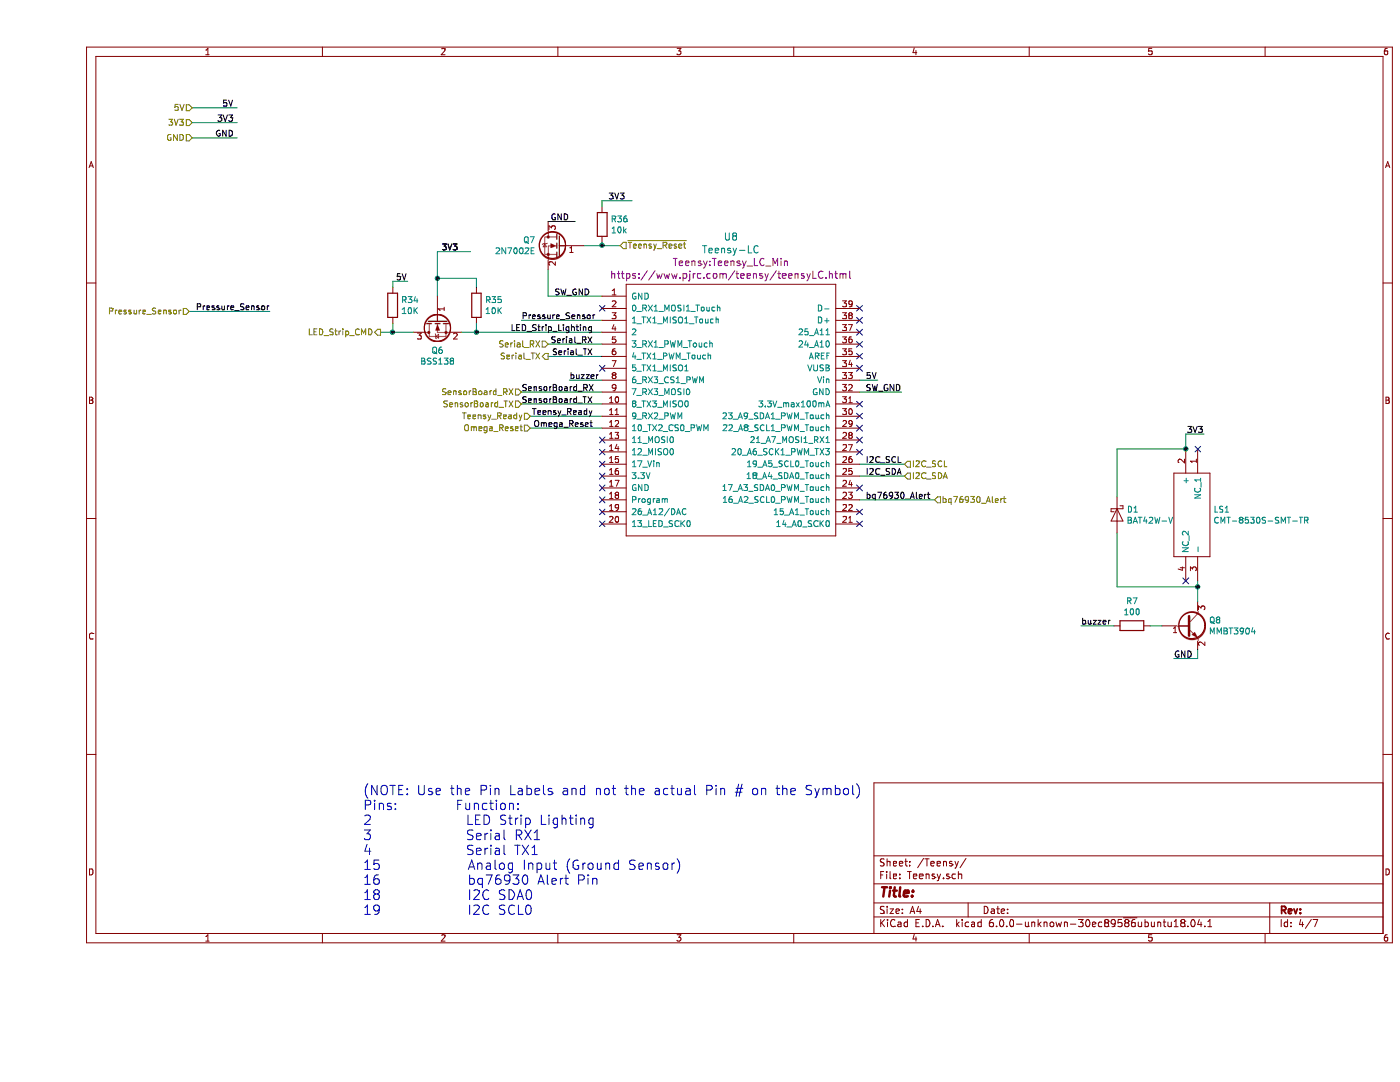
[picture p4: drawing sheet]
EESchema Schematic File Version 5
LIBS:main_board_onion-cache
EELAYER 29 0
EELAYER END
$Descr A4 11693 8268
encoding utf-8
Sheet 4 7
Title ""
Date ""
Rev ""
Comp ""
Comment1 ""
Comment2 ""
Comment3 ""
Comment4 ""
$EndDescr
Text Notes 2700 7650 0    79   ~ 0
(NOTE: Use the Pin Labels and not the actual Pin # on the Symbol)\nPins:        Function:\n2             LED Strip Lighting\n3             Serial RX1\n4             Serial TX1\n15            Analog Input (Ground Sensor)\n16            bq76930 Alert Pin             \n18            I2C SDA0\n19            I2C SCL0
Text HLabel 1275 1150 0    50   Input ~ 0
GND
Text HLabel 1275 900  0    50   Input ~ 0
5V
Text HLabel 1275 1025 0    50   Input ~ 0
3V3
Wire Wire Line
	1275 900  1650 900 
Wire Wire Line
	1275 1025 1650 1025
Wire Wire Line
	1275 1150 1650 1150
Text Label 1525 900  0    50   ~ 0
5V
Text Label 1625 1025 2    50   ~ 0
3V3
Text Label 1625 1150 2    50   ~ 0
GND
Text Label 6900 3175 0    50   ~ 0
5V
Wire Wire Line
	6850 3175 7000 3175
Text Label 4425 1850 2    50   ~ 0
GND
Text Label 4625 2775 2    50   ~ 0
LED_Strip_Lighting
Text Label 4625 2875 2    50   ~ 0
Serial_RX
Text Label 4625 2975 2    50   ~ 0
Serial_TX
Text Label 1925 2600 2    50   ~ 0
Pressure_Sensor
Text Label 6900 4175 0    50   ~ 0
bq76930_Alert
Text Label 6900 3975 0    50   ~ 0
I2C_SDA
Text Label 6900 3875 0    50   ~ 0
I2C_SCL
Wire Wire Line
	4700 2875 4250 2875
Wire Wire Line
	4700 2975 4250 2975
Wire Wire Line
	6850 3875 7225 3875
Wire Wire Line
	6850 3975 7225 3975
Wire Wire Line
	6850 4175 7475 4175
Wire Wire Line
	1925 2600 1250 2600
$Comp
L Transistor_FET:BSS138 Q6
U 1 1
P 3325 2675
F 0 "Q6" V 3576 2675 50  0000 C CNN
F 1 "BSS138" V 3667 2675 50  0000 C CNN
F 2 "Package_TO_SOT_SMD:SOT-23" H 3525 2600 50  0001 L CIN
F 3 "https://www.fairchildsemi.com/datasheets/BS/BSS138.pdf" H 3325 2675 50  0001 L CNN
	1    3325 2675
	0    -1   1    0   
$EndComp
Wire Wire Line
	3525 2775 3650 2775
$Comp
L Device:R R35
U 1 1
P 3650 2550
F 0 "R35" H 3720 2596 50  0000 L CNN
F 1 "10K" H 3720 2505 50  0000 L CNN
F 2 "Resistor_SMD:R_0603_1608Metric" V 3580 2550 50  0001 C CNN
F 3 "~" H 3650 2550 50  0001 C CNN
	1    3650 2550
	1    0    0    -1  
$EndComp
$Comp
L Device:R R34
U 1 1
P 2950 2550
F 0 "R34" H 3020 2596 50  0000 L CNN
F 1 "10K" H 3020 2505 50  0000 L CNN
F 2 "Resistor_SMD:R_0603_1608Metric" V 2880 2550 50  0001 C CNN
F 3 "~" H 2950 2550 50  0001 C CNN
	1    2950 2550
	1    0    0    -1  
$EndComp
Wire Wire Line
	3125 2775 2950 2775
Wire Wire Line
	2950 2775 2950 2700
Wire Wire Line
	3650 2700 3650 2775
Connection ~ 3650 2775
Wire Wire Line
	3650 2775 4700 2775
Wire Wire Line
	3325 2475 3325 2325
Wire Wire Line
	3325 2100 3600 2100
Wire Wire Line
	3650 2400 3650 2325
Wire Wire Line
	3650 2325 3325 2325
Connection ~ 3325 2325
Wire Wire Line
	3325 2325 3325 2100
Text Label 3500 2100 2    50   ~ 0
3V3
Text Label 2975 2350 0    50   ~ 0
5V
Wire Wire Line
	2950 2400 2950 2350
Wire Wire Line
	2950 2350 3075 2350
Wire Wire Line
	2950 2775 2850 2775
Connection ~ 2950 2775
Text HLabel 2850 2775 0    50   Output ~ 0
LED_Strip_CMD
Text HLabel 4250 2875 0    50   Input ~ 0
Serial_RX
Text HLabel 4250 2975 0    50   Output ~ 0
Serial_TX
Text HLabel 7225 3875 2    50   Input ~ 0
I2C_SCL
Text HLabel 7225 3975 2    50   Input ~ 0
I2C_SDA
Text HLabel 7475 4175 2    50   Input ~ 0
bq76930_Alert
Text HLabel 1250 2600 0    50   Input ~ 0
Pressure_Sensor
Text Label 4625 3475 2    50   ~ 0
Teensy_Ready
Wire Wire Line
	4700 3475 4100 3475
Text HLabel 4100 3475 0    50   Input ~ 0
Teensy_Ready
Text Label 4625 3575 2    50   ~ 0
Omega_Reset
Wire Wire Line
	4700 3575 4100 3575
Text HLabel 4100 3575 0    50   Input ~ 0
Omega_Reset
Wire Wire Line
	4700 2475 4250 2475
Wire Wire Line
	4250 2475 4250 2250
$Comp
L Transistor_FET:2N7002E Q7
U 1 1
P 4350 2050
F 0 "Q7" H 4556 2096 50  0000 L CNN
F 1 "2N7002E" H 4556 2005 50  0000 L CNN
F 2 "Package_TO_SOT_SMD:SOT-23" H 4550 1975 50  0001 L CIN
F 3 "http://www.diodes.com/assets/Datasheets/ds30376.pdf" H 4350 2050 50  0001 L CNN
	1    4350 2050
	-1   0    0    -1  
$EndComp
Wire Wire Line
	4475 1850 4250 1850
$Comp
L Device:R R36
U 1 1
P 4700 1875
F 0 "R36" H 4770 1921 50  0000 L CNN
F 1 "10k" H 4770 1830 50  0000 L CNN
F 2 "Resistor_SMD:R_0603_1608Metric" V 4630 1875 50  0001 C CNN
F 3 "~" H 4700 1875 50  0001 C CNN
	1    4700 1875
	1    0    0    -1  
$EndComp
Wire Wire Line
	4550 2050 4700 2050
Wire Wire Line
	4700 2050 4700 2025
Connection ~ 4700 2050
Wire Wire Line
	4700 2050 4850 2050
Wire Wire Line
	4700 1725 4700 1675
Text Label 4750 1675 0    50   ~ 0
3V3
Text Label 3500 2100 2    50   ~ 0
3V3
Text HLabel 4850 2050 2    50   Input ~ 0
~Teensy_Reset
NoConn ~ 6850 2575
NoConn ~ 6850 2675
NoConn ~ 6850 2775
NoConn ~ 6850 2875
NoConn ~ 6850 2975
NoConn ~ 6850 3075
NoConn ~ 6850 3375
NoConn ~ 6850 3475
NoConn ~ 6850 3575
NoConn ~ 6850 3675
NoConn ~ 6850 3775
NoConn ~ 6850 4075
NoConn ~ 6850 4375
NoConn ~ 4700 4375
NoConn ~ 4700 4275
NoConn ~ 4700 4175
NoConn ~ 4700 4075
NoConn ~ 4700 3975
NoConn ~ 4700 3875
NoConn ~ 4700 3775
NoConn ~ 4700 3675
NoConn ~ 4700 3075
NoConn ~ 4700 2575
Text Label 4025 3275 0    50   ~ 0
SensorBoard_RX
Text Label 4025 3375 0    50   ~ 0
SensorBoard_TX
Wire Wire Line
	4700 3275 4025 3275
Wire Wire Line
	4700 3375 4025 3375
Text HLabel 4025 3275 0    50   Input ~ 0
SensorBoard_RX
Text HLabel 4025 3375 0    50   Input ~ 0
SensorBoard_TX
Text Label 4025 2675 0    50   ~ 0
Pressure_Sensor
Wire Wire Line
	4700 2675 4025 2675
NoConn ~ 6850 4275
$Comp
L SamacSys_Parts:CMT-8530S-SMT-TR LS1
U 1 1
P 9675 3750
F 0 "LS1" V 10179 3878 50  0000 L CNN
F 1 "CMT-8530S-SMT-TR" V 10270 3878 50  0000 L CNN
F 2 "SamacSys_Parts:CMT8530SSMTTR" H 10625 3850 50  0001 L CNN
F 3 "https://componentsearchengine.com/Datasheets/1/CMT-8530S-SMT-TR.pdf" H 10625 3750 50  0001 L CNN
F 4 "Speakers & Transducers Buzzer 8.5mm sq 2.73kHz 3.6V SMT" H 10625 3650 50  0001 L CNN "Description"
F 5 "3" H 10625 3550 50  0001 L CNN "Height"
F 6 "490-CMT-8530S-SMT-TR" H 10625 3450 50  0001 L CNN "Mouser Part Number"
F 7 "https://www.mouser.com/Search/Refine.aspx?Keyword=490-CMT-8530S-SMT-TR" H 10625 3350 50  0001 L CNN "Mouser Price/Stock"
F 8 "CUI" H 10625 3250 50  0001 L CNN "Manufacturer_Name"
F 9 "CMT-8530S-SMT-TR" H 10625 3150 50  0001 L CNN "Manufacturer_Part_Number"
	1    9675 3750
	0    1    1    0   
$EndComp
Wire Wire Line
	4700 1675 4950 1675
Text Label 9725 3625 2    50   ~ 0
3V3
NoConn ~ 9675 3750
NoConn ~ 9575 4850
Wire Wire Line
	9575 3750 9575 3625
Wire Wire Line
	9575 3625 9725 3625
$Comp
L Diode:BAT42W-V D1
U 1 1
P 9000 4300
F 0 "D1" V 8954 4379 50  0000 L CNN
F 1 "BAT42W-V" V 9045 4379 50  0000 L CNN
F 2 "Diode_SMD:D_SOD-123" H 9000 4125 50  0001 C CNN
F 3 "http://www.vishay.com/docs/85660/bat42.pdf" H 9000 4300 50  0001 C CNN
	1    9000 4300
	0    1    1    0   
$EndComp
Wire Wire Line
	9575 3750 9000 3750
Wire Wire Line
	9000 3750 9000 4150
Connection ~ 9575 3750
$Comp
L Transistor_BJT:MMBT3904 Q8
U 1 1
P 9575 5225
F 0 "Q8" H 9766 5271 50  0000 L CNN
F 1 "MMBT3904" H 9766 5180 50  0000 L CNN
F 2 "Package_TO_SOT_SMD:SOT-23" H 9775 5150 50  0001 L CIN
F 3 "https://www.fairchildsemi.com/datasheets/2N/2N3904.pdf" H 9575 5225 50  0001 L CNN
	1    9575 5225
	1    0    0    -1  
$EndComp
$Comp
L Device:R R7
U 1 1
P 9125 5225
F 0 "R7" V 8918 5225 50  0000 C CNN
F 1 "100" V 9009 5225 50  0000 C CNN
F 2 "Resistor_SMD:R_0402_1005Metric" V 9055 5225 50  0001 C CNN
F 3 "~" H 9125 5225 50  0001 C CNN
	1    9125 5225
	0    1    1    0   
$EndComp
Wire Wire Line
	9275 5225 9375 5225
Text Label 9475 5500 0    50   ~ 0
GND
Wire Wire Line
	9675 5425 9675 5500
Wire Wire Line
	9675 5500 9475 5500
Text Label 8700 5225 0    50   ~ 0
buzzer
Wire Wire Line
	8975 5225 8700 5225
$Comp
L Teensy:Teensy-LC U8
U 1 1
P 5750 3425
F 0 "U8" H 5775 4874 60  0000 C CNN
F 1 "Teensy-LC" H 5775 4768 60  0000 C CNN
F 2 "Teensy:Teensy_LC_Min" H 5775 4662 60  0000 C CNN
F 3 "https://www.pjrc.com/teensy/teensyLC.html" H 5775 4556 60  0000 C CNN
	1    5750 3425
	1    0    0    -1  
$EndComp
Text Label 4425 3175 0    50   ~ 0
buzzer
Wire Wire Line
	4700 3175 4425 3175
Wire Wire Line
	9675 4850 9675 4900
Wire Wire Line
	9000 4450 9000 4900
Wire Wire Line
	9000 4900 9675 4900
Connection ~ 9675 4900
Wire Wire Line
	9675 4900 9675 5025
Text Label 4600 2475 2    50   ~ 0
SW_GND
Text Label 7200 3275 2    50   ~ 0
SW_GND
Wire Wire Line
	6850 3275 7200 3275
$EndSCHEMATC
